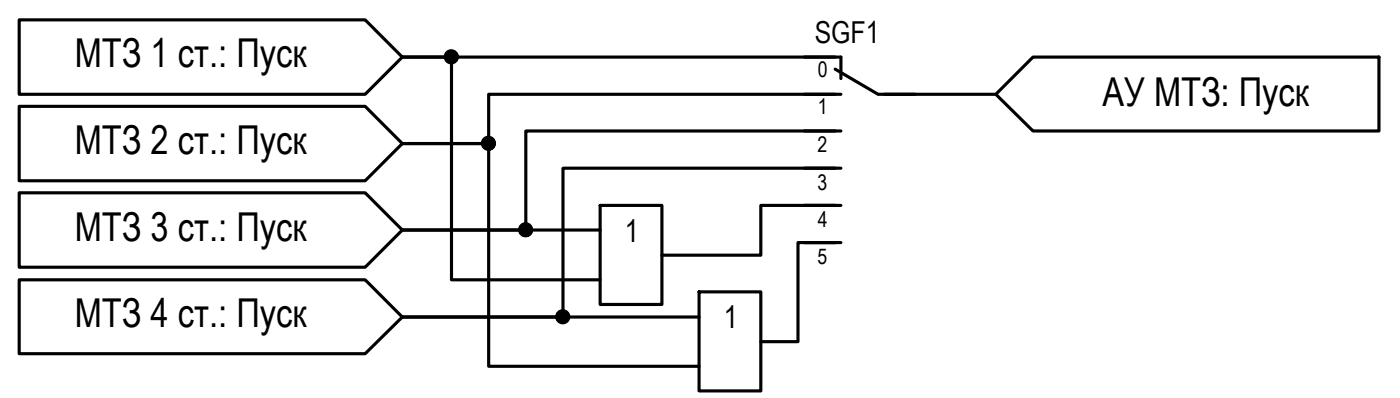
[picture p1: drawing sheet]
<svg xmlns="http://www.w3.org/2000/svg" width="113mm" height="32mm" viewBox="0 0 113 32" stroke-linecap="round" stroke-linejoin="round" font-family="sans-serif">
<path d="M65.1 4.6h2.9v1.7M65.1 7.6h2.9M67.6 5.6l3.4 2h3" fill="none" stroke="#000" stroke-width=".25"/>
<!-- layer: 0 -->
<g fill="none" stroke="#000" stroke-width=".25">
<path d="M1.6 1.6h27.9l3 3-3 3h-27.9zM1.6 8.6h27.9l3 3-3 3h-27.9zM1.6 15.6h27.9l3 3-3 3h-27.9zM32.5 4.6h4v18h12M32.5 11.6h7v18h17M32.5 4.6h35.1M32.5 18.6h16M48.5 16.6h5v8h-5zM65.1 10.6h2.9M65.1 13.6h2.9M65.1 16.6h2.9M65.1 19.6h2.9"/>
<path d="M67.6 7.6h-28.1v4h-7M67.6 10.6h-25.1v8h-10M67.6 13.6h-22.1v12h-13l-3-3h-27.9v6h27.9l3-3h24M67.6 16.6h-6.1v4h-8M67.6 19.6h-3.1v8h-3M71.5 7.6h9M80.5 7.6l3.1-3h27.9v6h-27.9zM56.5 23.6h5v8h-5z"/>
<circle cx="36.5" cy="4.6" r=".49"/>
<circle cx="39.5" cy="11.6" r=".49"/>
<circle cx="42.5" cy="18.6" r=".49"/>
<circle cx="45.5" cy="25.6" r=".49"/>
</g>
<g fill="#000" stroke="#000" stroke-width=".08">
<path d="M36.4 5.1h.2zM36.5 4.1h.1zM39.4 12.1h.3zM39.5 11.1h.1zM42.2 18.9h.7zM42.4 18.1h.2zM45.4 26.1h.3zM45.5 25.1h.1z"/>
<path d="M36.4 5.1h.2zM36.5 5.1h.1z"/>
<path d="M36.5 4.1h.1zM36.4 4.1h.2z"/>
<path d="M36.4 4.1h.3zM36.4 4.1h.3z"/>
<path d="M36.4 4.1h.3zM36.4 4.1h.3z"/>
<path d="M36.4 5.1h.3zM36.4 5.1h.2z"/>
<path d="M36.4 4.1l.4 .1zM36.4 4.1l.4 .1z"/>
<path d="M36.4 5.1h.3zM36.4 5.1h.3z"/>
<path d="M36.3 4.2h.5zM36.3 4.2h.5z"/>
<path d="M36.3 5h.5zM36.3 5l.4 .1z"/>
<path d="M36.3 4.2h.6zM36.3 4.2h.6z"/>
<path d="M36.3 5h.5zM36.3 5h.5z"/>
<path d="M36.2 4.2l.7 .1zM36.2 4.2l.7 .1z"/>
<path d="M36.2 5h.7zM36.2 5h.6z"/>
<path d="M36.2 4.3h.7zM36.1 4.3h.8z"/>
<path d="M36.2 4.9h.7zM36.2 4.9l.7 .1z"/>
<path d="M36.1 4.3h.8zM36.1 4.3h.8z"/>
<path d="M36.1 4.3l.9 .1zM36.1 4.3l.9 .1z"/>
<path d="M36.1 4.9h.8zM36.1 4.9h.8z"/>
<path d="M36.1 4.9h.8zM36.1 4.9h.8z"/>
<path d="M36.1 4.4h.9zM36.1 4.4h.9z"/>
<path d="M36.1 4.4h.9zM36.1 4.4h.9z"/>
<path d="M36.1 4.8h.9zM36.1 4.8h.9z"/>
<path d="M36.1 4.8h.9zM36.1 4.8l.8 .1z"/>
<path d="M36.1 4.4l.9 .1v-.1zM36.1 4.4l.9 .1h-.9z"/>
<path d="M36.1 4.5l.9 .1zM36.1 4.5l.9 .1z"/>
<path d="M36.1 4.6h.9zM36.1 4.6h.9z"/>
<path d="M36.1 4.6l.9 .1zM36.1 4.6l.9 .1z"/>
<path d="M36.1 4.7h.9zM36.1 4.7h.9z"/>
<path d="M36.1 4.7h.9zM36.1 4.7h.9z"/>
<path d="M36.1 4.7h.9zM36.1 4.7l.9 .1z"/>
<path d="M39.4 12.1h.2zM39.5 12.1h.1z"/>
<path d="M39.5 11.1h.2zM39.5 11.1h.2z"/>
<path d="M39.4 11.1h.3zM39.4 11.1h.3z"/>
<path d="M39.4 12.1h.3zM39.4 12.1h.3z"/>
<path d="M39.4 12.1h.3zM39.4 12.1h.3z"/>
<path d="M39.4 11.1h.3zM39.4 11.1h.3z"/>
<path d="M39.4 11.1l.4 .1zM39.3 11.2h.5z"/>
<path d="M39.3 12h.5zM39.3 12h.5z"/>
<path d="M39.3 12h.5zM39.3 12l.4 .1z"/>
<path d="M39.3 11.2h.5zM39.3 11.2h.5z"/>
<path d="M39.3 11.2h.6zM39.3 11.2h.6z"/>
<path d="M39.2 11.2l.7 .1zM39.2 11.2l.7 .1z"/>
<path d="M39.2 12h.7zM39.2 12h.6z"/>
<path d="M39.2 11.3h.7zM39.2 11.3h.7z"/>
<path d="M39.2 11.9h.7zM39.2 11.9l.7 .1z"/>
<path d="M39.1 11.3h.8zM39.1 11.3h.8z"/>
<path d="M39.1 11.3l.9 .1zM39.1 11.3l.9 .1z"/>
<path d="M39.1 11.8l.8 .1zM39.1 11.8l.8 .1z"/>
<path d="M39.1 11.9h.8zM39.1 11.9h.8z"/>
<path d="M39.1 11.4h.9zM39.1 11.4h.9z"/>
<path d="M39.1 11.4l.9 .1zM39.1 11.4l.9 .1z"/>
<path d="M39.1 11.8h.9zM39.1 11.8h.9z"/>
<path d="M39.1 11.8h.9zM39.1 11.8h.8z"/>
<path d="M39.1 11.5h.9zM39.1 11.5h.9z"/>
<path d="M39.1 11.5l.9 .1zM39.1 11.5l.9 .1z"/>
<path d="M39.1 11.6h.9zM39.1 11.6h.9z"/>
<path d="M39.1 11.6h.9zM39.1 11.6h.9z"/>
<path d="M39.1 11.6l.9 .1zM39.1 11.6l.9 .1z"/>
<path d="M39.1 11.7h.9zM39.1 11.7h.9z"/>
<path d="M39.1 11.7h.9zM39.1 11.7l.9 .1z"/>
<path d="M42.4 19.1h.2zM42.4 19.1h.2zM42.4 19.1h.3z"/>
<path d="M42.4 18.1h.3zM42.4 18.1h.3z"/>
<path d="M42.4 18.1h.3zM42.4 18.1h.3z"/>
<path d="M42.4 18.1l.3 .1zM42.4 18.1l.3 .1z"/>
<path d="M42.4 19h.3zM42.4 19l.3 .1z"/>
<path d="M42.3 18.2h.5zM42.3 18.2h.5z"/>
<path d="M42.3 19h.4zM42.3 19h.4z"/>
<path d="M42.3 18.2h.5zM42.3 18.2h.5z"/>
<path d="M42.3 19h.5zM42.3 19h.4z"/>
<path d="M42.2 18.2h.7zM42.2 18.2h.7z"/>
<path d="M42.2 19h.6zM42.2 19h.6z"/>
<path d="M42.2 18.2h.7zM42.2 18.2h.7z"/>
<path d="M42.2 19h.7zM42.2 19h.6z"/>
<path d="M42.2 18.2l.7 .1zM42.2 18.2l.7 .1z"/>
<path d="M42.2 18.3h.8zM42.2 18.3h.8z"/>
<path d="M42.2 18.9h.7zM42.2 18.9l.7 .1z"/>
<path d="M42.1 18.3l.9 .1zM42.1 18.3l.9 .1z"/>
<path d="M42.1 18.9h.9zM42.1 18.9h.8zM42.2 18.9h.7z"/>
<path d="M42.1 18.4h.9zM42.1 18.4h.9z"/>
<path d="M42.1 18.4l.9 .1zM42.1 18.4l.9 .1z"/>
<path d="M42.1 18.5h.9zM42.1 18.5h.9z"/>
<path d="M42.1 18.8h.9zM42.1 18.8h.9z"/>
<path d="M42.1 18.8h.9zM42.1 18.8h.9z"/>
<path d="M42.1 18.8h.9zM42.1 18.8l.9 .1z"/>
<path d="M42.1 18.5h.9zM42.1 18.5h.9z"/>
<path d="M42 18.5l1 .1zM42 18.5l1 .1z"/>
<path d="M42 18.6h1zM42 18.6h1z"/>
<path d="M42 18.6l1 .1v-.1zM42 18.6l1 .1h-.9z"/>
<path d="M42.1 18.7h.9zM42.1 18.7l.9 .1z"/>
<path d="M45.5 25.1h.2zM45.4 25.1h.3z"/>
<path d="M45.5 26.1h.1zM45.4 26.1h.2z"/>
<path d="M45.4 25.1h.3zM45.4 25.1h.3z"/>
<path d="M45.4 25.1h.3zM45.4 25.1h.3z"/>
<path d="M45.4 26.1h.3zM45.4 26.1h.3z"/>
<path d="M45.3 25.1h.5zM45.3 25.1h.5z"/>
<path d="M45.3 26h.4zM45.3 26l.4 .1z"/>
<path d="M45.3 25.1l.5 .1zM45.2 25.2h.6z"/>
<path d="M45.3 26h.5zM45.3 26h.4z"/>
<path d="M45.2 25.2h.7zM45.2 25.2h.7z"/>
<path d="M45.2 26h.6zM45.2 26h.6z"/>
<path d="M45.2 25.9h.7zM45.2 25.9h.7z"/>
<path d="M45.2 25.9h.7zM45.2 25.9l.6 .1z"/>
<path d="M45.2 25.2h.7zM45.2 25.2h.7z"/>
<path d="M45.2 25.2l.7 .1zM45.2 25.2l.7 .1z"/>
<path d="M45.2 25.3h.8zM45.2 25.3h.8z"/>
<path d="M45.2 25.9h.7zM45.2 25.9h.7z"/>
<path d="M45.1 25.3l.9 .1zM45.1 25.3l.9 .1z"/>
<path d="M45.1 25.4h.9zM45.1 25.4h.9z"/>
<path d="M45.1 25.8l.9 .1zM45.1 25.8l.9 .1z"/>
<path d="M45.1 25.9h.9zM45.1 25.9h.8z"/>
<path d="M45.1 25.4h.9zM45.1 25.4h.9z"/>
<path d="M45.1 25.4l.9 .1zM45.1 25.4l.9 .1z"/>
<path d="M45.1 25.7l.9 .1zM45.1 25.7l.9 .1z"/>
<path d="M45.1 25.8h.9zM45.1 25.8h.9z"/>
<path d="M45 25.5h1zM45 25.5h1z"/>
<path d="M45 25.5l1 .1v-.1zM45 25.5l1 .1h-1z"/>
<path d="M45 25.6l1 .1zM45 25.6l1 .1z"/>
<path d="M45 25.7h1zM45 25.7h1z"/>
<path d="M45 25.7h1zM45 25.7h1z"/>
</g>
<g font-size="3.2">
<text x="6" y="5.4">МТЗ 1 ст.: Пуск</text>
<text x="89.2" y="8.6">АУ МТЗ: Пуск</text>
<text x="6" y="12.4">МТЗ 2 ст.: Пуск</text>
<text x="6" y="19.4">МТЗ 3 ст.: Пуск</text>
<text x="6" y="26.4">МТЗ 4 ст.: Пуск</text>
</g>
<g font-size="2.5">
<text x="50.5" y="19.5">1</text>
<text x="58.5" y="26.5">1</text>
</g>
<text font-size="2.4" x="65.9" y="3.5">SGF1</text>
<g font-size="1.7">
<text x="66.2" y="6.2">0</text>
<text x="66.2" y="9.2">1</text>
<text x="66.1" y="12.3">2</text>
<text x="66.1" y="15.3">3</text>
<text x="66.1" y="21.3">5</text>
<text x="66.2" y="18.3">4</text>
</g>
</svg>
